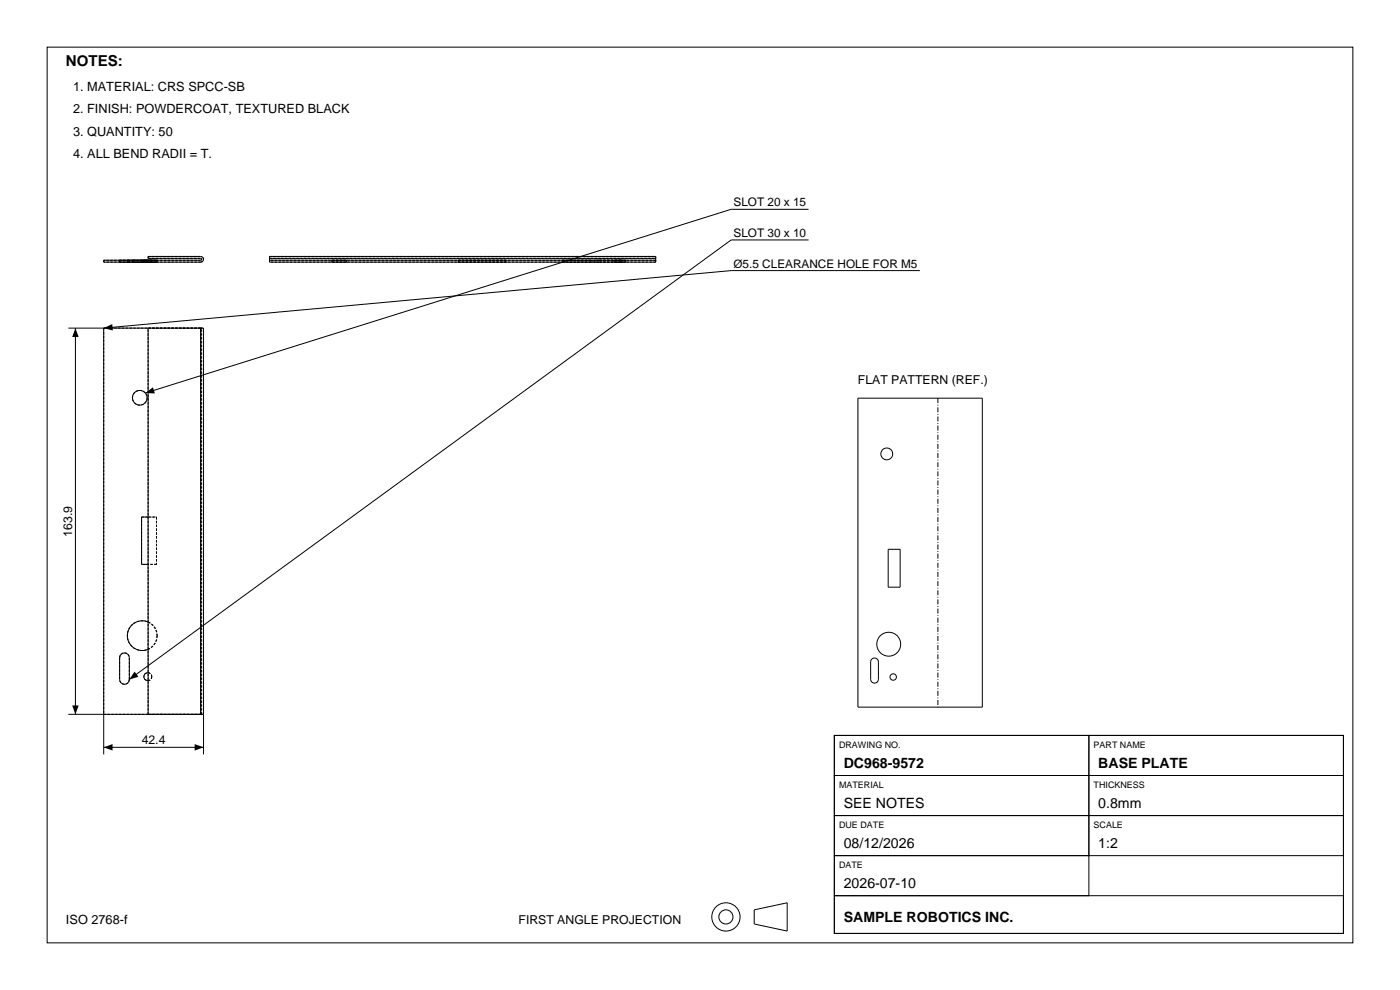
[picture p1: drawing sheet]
<svg xmlns="http://www.w3.org/2000/svg" width="297mm" height="210mm" viewBox="0 0 297 210" stroke-linecap="round" stroke-linejoin="round" font-family="sans-serif">
<g fill="none" stroke="#000" stroke-width=".21">
<path d="M10 10h277v190h-277zM22 55.2h20.6l.2-.2-.2-.2h-11.2v-.4h11.2a.6 .6 0 0 1 .6 .6 .6 .6 0 0 1-.6 .6h-20.6zM57.2 54.8v.4M57.2 55.2h81.9M57.2 54.8h81.9M57.2 54.8v-.4h81.9v.4M57.2 55.2v.4h81.9v-.4M139.1 54.8v.4M171.5 44.4h-16.4l-124.2 39M171.5 50.9h-16.4l-127.7 93.2M195.1 57.4h-40l-133.1 12.2v90.4M14.5 69.6h28.1"/>
<path d="M16 69.6v81.9M31.4 69.6v81.9M42.6 69.6h.6v90.4M42.6 69.6v81.9M182 84.5h26.4v65.5h-26.4zM31.4 109.7h-1.4v10h1.4M188.4 116.5h2.6v8.1h-2.6zM25.7 138.8a1.03 1.03 0 0 1 1.1-.2 1.03 1.03 0 0 1 .6 .9v4.6a1.03 1.03 0 0 1-1 1.1 1.03 1.03 0 0 1-1-1.1v-4.6zM31.4 131.9a3.2 3.2 0 0 0-4.4 2.9 3.2 3.2 0 0 0 4.4 3M184.9 139.8a.82 .82 0 0 1 .9-.2 .82 .82 0 0 1 .5 .8v3.7a.82 .82 0 0 1-.8 .8 .82 .82 0 0 1-.8-.8v-3.7zM14.5 151.5h28.1M22 158.5h21.2"/>
<path d="M31.4 142.7a.85 .85 0 0 0-.9 .8 .85 .85 0 0 0 .9 .9M42.6 151.5h.6M177 156h54v8.5h-54zM177 156h108v42h-108zM231 156h54v8.5h-54zM177 164.5h54v8.5h-54zM177 173h54v8.5h-54zM231 164.5h54v8.5h-54zM231 173h54v8.5h-54zM160 193l7-1.5v6l-7-1.5zM177 181.5h54v8.5h-54zM177 190h108v8h-108z"/>
<circle cx="29.7" cy="84.4" r="1.57"/>
<circle cx="188.1" cy="96.3" r="1.26"/>
<circle cx="188.5" cy="136.7" r="2.54"/>
<circle cx="189.5" cy="143.6" r=".68"/>
<circle cx="154" cy="194.5" r="3"/>
<circle cx="154" cy="194.5" r="1.5"/>
</g>
<g fill="none" stroke="#000" stroke-width=".21" stroke-dasharray=".5 .3" stroke-linecap="butt">
<path d="M22 55.6v-.4M25.4 55.6h2M25.4 55.2h2M25.4 55.6v-.4M27 55.6h6.3M27 55.2h6.3M27 55.2v.4M27.4 55.6h-2M27.4 55.2h-2M27.4 55.6v-.4M28.1 55.6h3.1M28.1 55.2h3.1"/>
<path d="M28.1 55.2v.4M30 55.6h3.2M30 55.2h3.2M30 55.6v-.4M30.5 55.6h1.7M30.5 55.2h1.7M30.5 55.2v.4M31.2 55.6h-3.1M31.2 55.2h-3.1M31.2 55.6v-.4M31.4 54.4h11.2M31.4 54.4v.4"/>
<path d="M31.4 54.8h11.2M32.2 55.6h-1.7M32.2 55.2h-1.7M32.2 55.6v-.4M33.2 55.6h-3.2M33.2 55.2h-3.2M33.2 55.6v-.4M33.3 55.6h-6.3M33.3 55.2h-6.3M33.3 55.6v-.4M42.6 55.6h-20.6M42.6 55.2h-20.6"/>
<path d="M42.6 55.6a.6 .6 0 0 0 .6-.6 .6 .6 0 0 0-.6-.6M42.6 54.8l.2 .2-.2 .2M57.2 55.6v-1.2M57.2 54.4h81.9M57.2 54.8h81.9M70.4 55.6h1.6M70.4 55.2h1.6M70.4 55.2v.4M72 55.6h1.5M72 55.2h1.5M73.5 55.6h-3.1M73.5 55.2h-3.1"/>
<path d="M73.5 55.2v.4M97.3 55.6h10M97.3 55.2h10M97.3 55.6v-.4M107.3 55.6h-10M107.3 55.2h-10M107.3 55.6v-.4M119.2 55.6h3.2M119.2 55.2h3.2M119.2 55.2v.4M122.4 55.6h3.2M122.4 55.2h3.2"/>
<path d="M125.6 55.6h-6.4M125.6 55.2h-6.4M125.6 55.2v.4M126.1 55.6h1M126.1 55.2h1M126.1 55.2v.4M127.1 55.6h4.6M127.1 55.6h-1M127.1 55.2h4.6M127.1 55.2h-1M130.3 55.6h.8M130.3 55.2h.8"/>
<path d="M130.3 55.2v.4M131.1 55.6h.9M131.1 55.2h.9M131.7 55.6h1M131.7 55.6h-4.6M131.7 55.2h1M131.7 55.2h-4.6M132 55.6h-1.7M132 55.2h-1.7M132 55.2v.4M132.7 55.6h-1M132.7 55.2h-1"/>
<path d="M132.7 55.2v.4M139.1 55.6v-1.2M139.1 55.6h-81.9M139.1 55.2h-81.9M22 69.6v81.9M31.4 69.6h11.2M42.6 69.6h-20.6M42.6 69.6h-11.2M42.6 69.6h.6M42.6 69.6h.2M42.6 69.6v81.9M42.8 69.6h-.2"/>
<path d="M31.2 84.4a1.57 1.57 0 0 1-2.2 1.4 1.57 1.57 0 0 1-.4-2.6 1.57 1.57 0 0 1 2.5 .6l.1 .6M30 109.7h3.2M30 119.7v-10M31.4 109.7h1.8M33.2 109.7v10M33.2 119.7h-3.2M33.2 119.7h-1.8M25.4 139.5v4.6M25.4 139.5a1.03 1.03 0 0 1 1-1 1.03 1.03 0 0 1 1 1M31.4 131.9a3.2 3.2 0 0 1 1.9 2.9M33.3 134.8a3.2 3.2 0 0 1-4.5 2.9 3.2 3.2 0 0 1-.6-5.3 3.2 3.2 0 0 1 5 1.7l.1 .7M33.3 134.8a3.2 3.2 0 0 1-1.9 3"/>
<path d="M22 151.5h20.6M27.4 144.1a1.03 1.03 0 0 1-1 1.1 1.03 1.03 0 0 1-1-1.1M27.4 144.1v-4.6M31.4 151.5h11.2M31.4 142.7a.85 .85 0 0 1 .8 .8M31.4 151.5v-81.9M32.2 143.5a.85 .85 0 0 1-1.1 .8 .85 .85 0 0 1-.4-1.3 .85 .85 0 0 1 1.4 .1l.1 .4M32.2 143.5a.85 .85 0 0 1-.8 .9M42.6 151.5h.2M42.6 151.5h-11.2M42.6 151.5h.6M42.6 151.5v-81.9"/>
<path d="M42.8 151.5h-.2M42.8 151.5v-81.9"/>
</g>
<path d="M16 69.6l.7 1.9h-1.4zM22 69.6l1.8-.9 .1 1.4zM30.9 83.4l1.5-1.2 .5 1.3zM15.3 149.6h1.4l-.7 1.9zM22 158.5l1.9-.7v1.4zM28.5 142.5l.9 1.1-2 .5zM41.3 157.8l1.9 .7-1.9 .7z" fill="#000"/>
<path d="M199 84.5v65.5" fill="none" stroke="#000" stroke-width=".21" stroke-dasharray="1.1 .4 .2 .4" stroke-linecap="butt"/>
<text font-size="3.2" x="14" y="14">NOTES:</text>
<g font-size="3">
<text x="179" y="162.9">DC968-9572</text>
<text x="233" y="162.9">BASE PLATE</text>
<text x="179" y="171.4">SEE NOTES</text>
<text x="233" y="171.4">0.8mm</text>
<text x="179" y="179.9">08/12/2026</text>
<text x="233" y="179.9">1:2</text>
<text x="179" y="188.4">2026-07-10</text>
<text x="179" y="195.5">SAMPLE ROBOTICS INC.</text>
</g>
<g font-size="2.7">
<text x="15.5" y="19.2">1. MATERIAL: CRS SPCC-SB</text>
<text x="15.5" y="24">2. FINISH: POWDERCOAT, TEXTURED BLACK</text>
<text x="15.5" y="28.8">3. QUANTITY: 50</text>
<text x="15.5" y="33.6">4. ALL BEND RADII = T.</text>
<text x="14" y="196">ISO 2768-f</text>
</g>
<g font-size="2.6">
<text x="182" y="81.5">FLAT PATTERN (REF.)</text>
<text x="15.3" y="113.8" transform="rotate(-90 15.3 113.8)">163.9</text>
<text x="30.1" y="157.8">42.4</text>
<text x="110" y="196">FIRST ANGLE PROJECTION</text>
</g>
<g font-size="2.5">
<text x="155.6" y="43.8">SLOT 20 x 15</text>
<text x="155.6" y="50.3">SLOT 30 x 10</text>
<text x="155.6" y="56.8">Ø5.5 CLEARANCE HOLE FOR M5</text>
</g>
<g font-size="1.9">
<text x="178" y="158.6">DRAWING NO.</text>
<text x="232" y="158.6">PART NAME</text>
<text x="178" y="167.1">MATERIAL</text>
<text x="232" y="167.1">THICKNESS</text>
<text x="178" y="175.6">DUE DATE</text>
<text x="232" y="175.6">SCALE</text>
<text x="178" y="184.1">DATE</text>
</g>
</svg>
